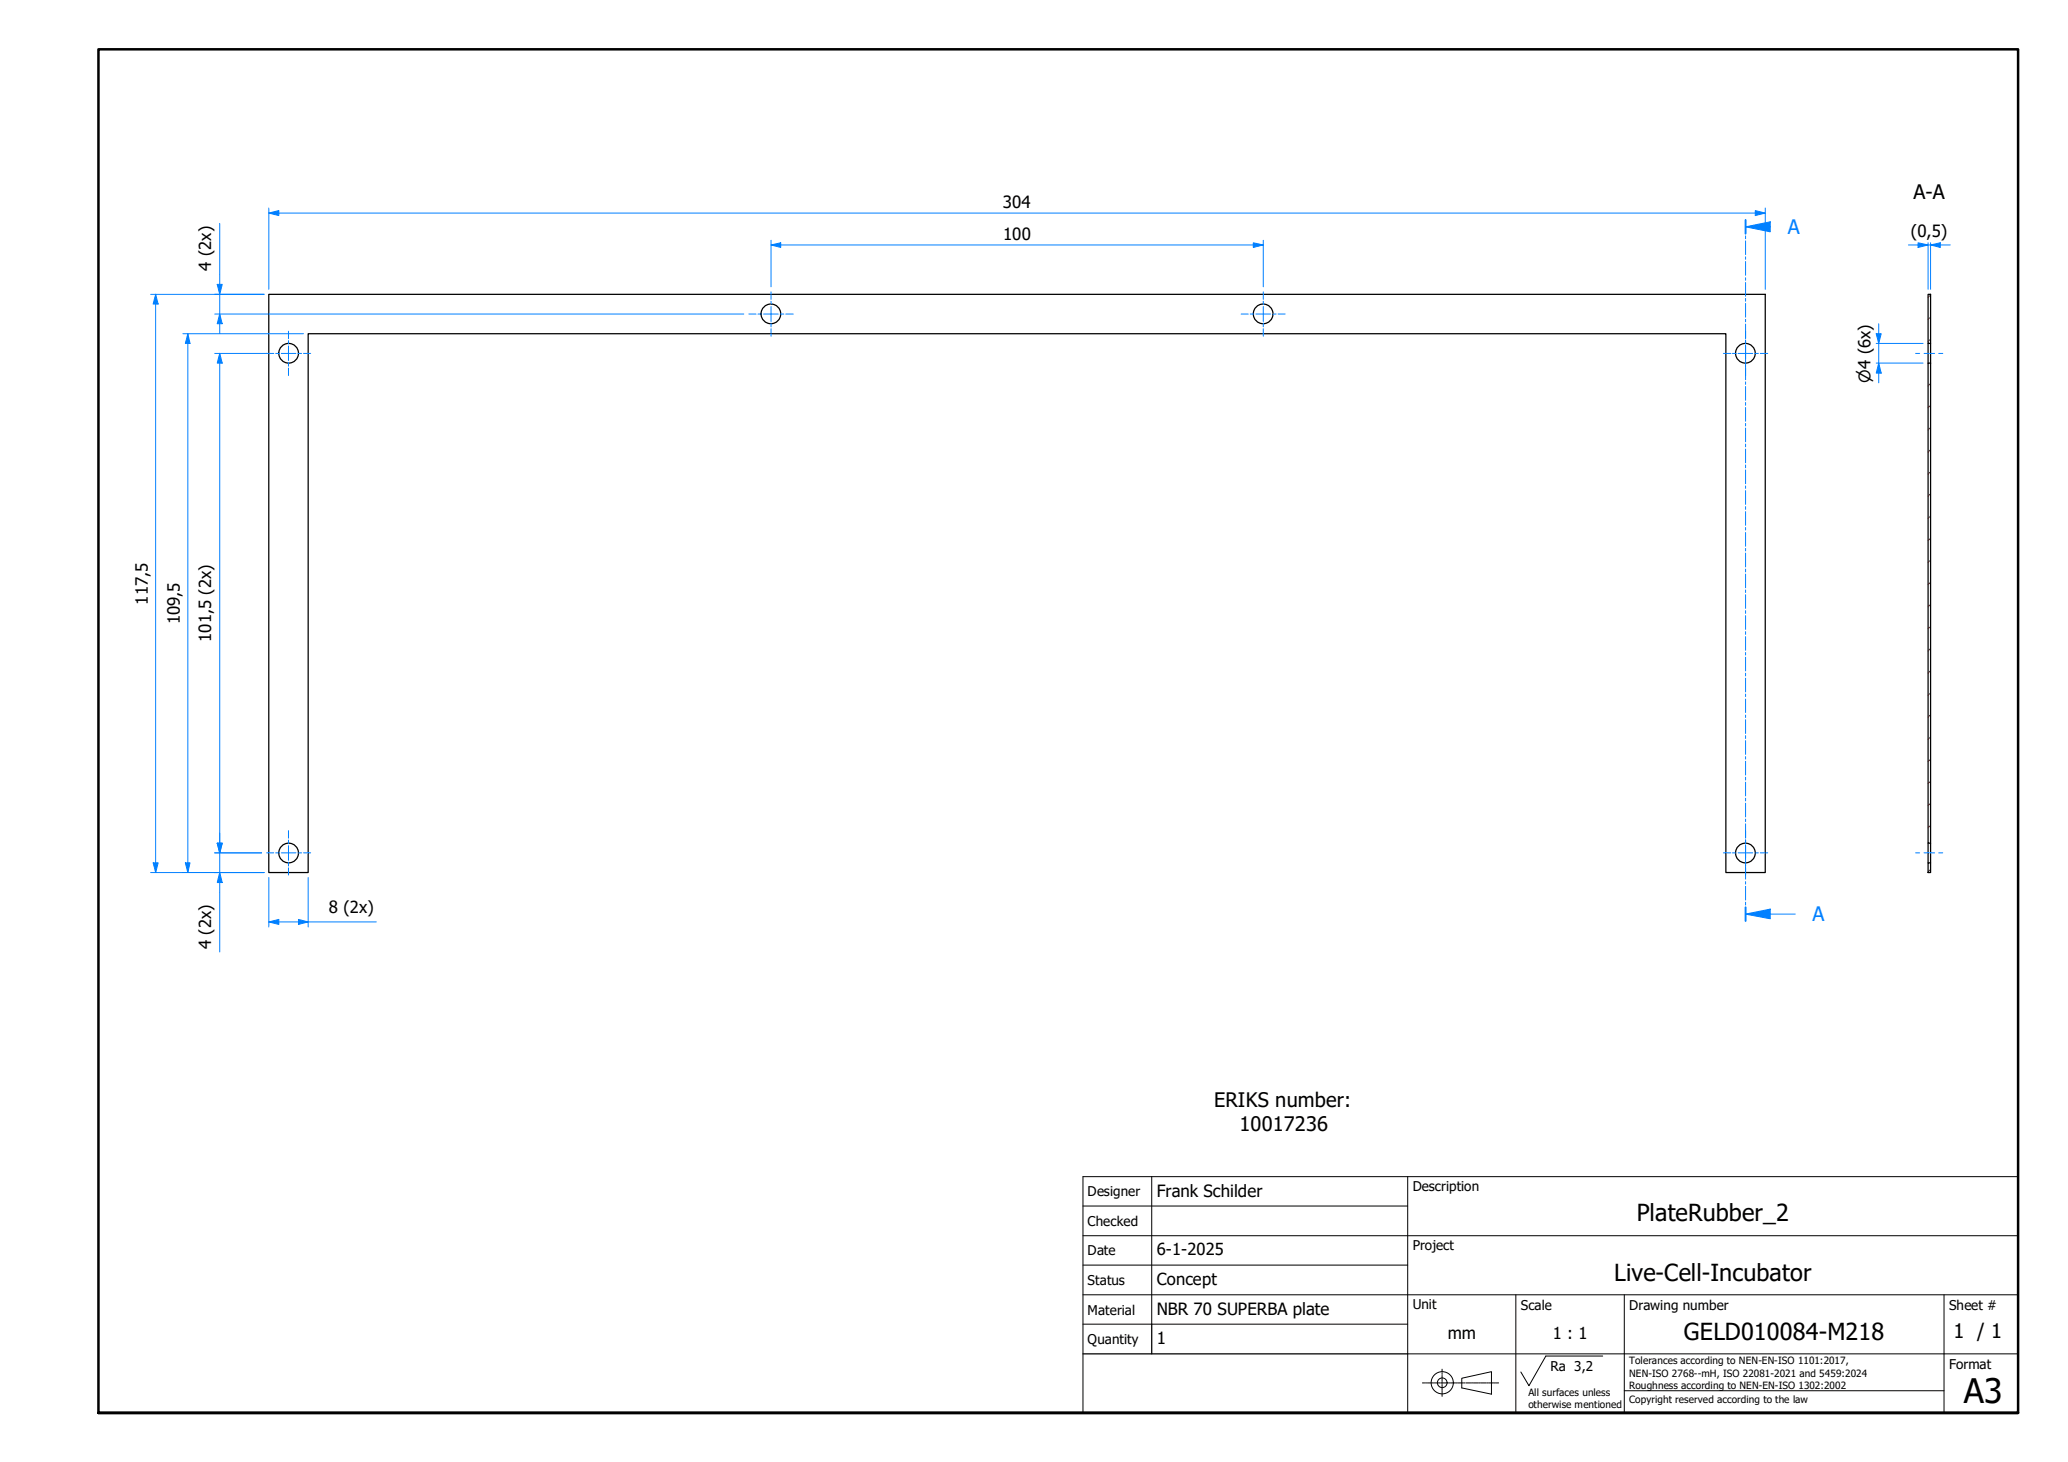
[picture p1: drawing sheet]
<svg xmlns="http://www.w3.org/2000/svg" width="420mm" height="297mm" viewBox="0 0 420 297" stroke-linecap="round" stroke-linejoin="round" font-family="sans-serif">
<!-- layer: Hatch -->
<g fill="none" stroke="#f00" stroke-width=".2">
<path d="M392.2 59.9l-.5 .5M391.8 73.8l-.1 .1M392.2 68.9l-.5 .5M392.2 64.4l-.5 .5M392.2 77.9l-.5 .5M392.2 95.9l-.5 .4M392.2 91.4l-.5 .5M392.2 86.9l-.5 .5M392.2 82.3l-.5 .6M392.2 118.3l-.5 .5M392.2 113.8l-.5 .5M392.2 109.3l-.5 .5"/>
<path d="M392.2 104.8l-.5 .5M392.2 100.3l-.5 .5M392.2 136.3l-.5 .5M392.2 131.7l-.5 .6M392.2 127.3l-.5 .4M392.2 122.8l-.5 .5M392.2 158.7l-.5 .5M392.2 154.2l-.5 .5M392.2 149.7l-.5 .5M392.2 145.2l-.5 .5M392.2 140.8l-.5 .5M392.2 176.6l-.5 .6"/>
<path d="M392.2 167.7l-.5 .5M392.2 163.2l-.5 .5"/>
</g>
<!-- layer: Visible Edges(TU) -->
<g fill="none" stroke="#000" stroke-width=".25">
<path d="M54.6 59.8h304v117.5h-8v-109.5h-288v109.5h-8zM391.7 59.8h.5v10h-.5zM391.7 73.8h.5v97.5h-.5zM391.7 69.8v4M392.2 69.8v4M391.7 175.3h.5v2h-.5zM391.7 171.3v4M392.2 171.3v4"/>
<circle cx="58.6" cy="71.8" r="2"/>
<circle cx="156.6" cy="63.8" r="2"/>
<circle cx="256.6" cy="63.8" r="2"/>
<circle cx="354.6" cy="71.8" r="2"/>
<circle cx="58.6" cy="173.3" r="2"/>
<circle cx="354.6" cy="173.3" r="2"/>
</g>
<!-- layer: Section View Lines(TU) -->
<g fill="none" stroke="#0080ff" stroke-width=".2">
<path d="M354.6 44.7v2.8M354.6 47.9v.6M354.6 48.9v2.8M354.6 52.2v.5M354.6 53.1v2.8M354.6 56.4v.5M354.6 57.4v2.8M354.6 46.1h5.1M354.6 60.6v.6M354.6 61.6v2.8M354.6 64.9v.5M354.6 65.8v2.8"/>
<path d="M354.6 69.1v.5M354.6 70.1v2.8M354.6 73.3v.6M354.6 74.3v2.8M354.6 77.6v.5M354.6 78.5v2.8M354.6 81.8v.5M354.6 82.8v2.8M354.6 86v.5M354.6 87v2.8M354.6 90.2v.6M354.6 91.2v2.8"/>
<path d="M354.6 94.5v.5M354.6 95.5v2.8M354.6 98.7v.5M354.6 99.7v2.8M354.6 102.9v.6M354.6 103.9v2.8M354.6 107.2v.5M354.6 108.2v2.8M354.6 111.4v.5M354.6 112.4v2.8M354.6 115.6v.6M354.6 116.6v2.8"/>
<path d="M354.6 119.9v.5M354.6 120.8v2.8M354.6 124.1v.5M354.6 125.1v2.8M354.6 128.3v.6M354.6 129.3v2.8M354.6 132.6v.5M354.6 133.5v2.8M354.6 136.8v.5M354.6 137.8v2.8M354.6 141v.5M354.6 142v2.8"/>
<path d="M354.6 145.3v.5M354.6 146.2v2.8M354.6 149.5v.5M354.6 150.5v2.8M354.6 153.7v.5M354.6 154.7v2.8M354.6 157.9v.6M354.6 158.9v2.8M354.6 162.2v.5M354.6 163.2v2.8M354.6 166.4v.5M354.6 167.4v2.8"/>
<path d="M354.6 170.6v.6M354.6 171.6v2.8M354.6 174.9v.5M354.6 175.8v2.8M354.6 179.1v.5M354.6 180.1v2.8M354.6 183.3v.6M354.6 184.3v2.8"/>
</g>
<path d="M354.6 44.7v2.8M354.6 184.3v2.8" fill="none" stroke="#0080ff" stroke-width=".38"/>
<path d="M354.6 46.1l5.1-1v2z" fill="#0080ff"/>
<path d="M354.6 46.1l5.1-1v2zM359.7 46.1h.1M354.6 185.7h5.1" fill="none" stroke="#0080ff" stroke-width=".2"/>
<path d="M354.6 185.7l5.1-1v2z" fill="#0080ff"/>
<path d="M354.6 185.7l5.1-1v2zM359.7 185.7h5" fill="none" stroke="#0080ff" stroke-width=".2"/>
<!-- layer: Visible (ISO) -->
<path d="M20 287.1v-277.1h390v277.1h-390h390" fill="none" stroke="#000" stroke-width=".51"/>
<!-- layer: Sketch Geometry(TU) -->
<g fill="none" stroke="#000" stroke-width=".2">
<path d="M220 239.1h190v48h-190zM234 239.1v29.9M286 239.1v48M220 245h66M220 251.1h190M220 257h66M220 269h66M220 263.1h190M286 275.1h124M308 263.1v24M314.1 275.5h11.5M330 263.1v24"/>
<path d="M395 263.1v24M330 282.6h65"/>
</g>
<path d="M220 275.1h66M234 269v6.1" fill="none" stroke="#000" stroke-width=".25"/>
<!-- layer: Leader Lines(TU) -->
<g fill="none" stroke="#000" stroke-width=".2">
<path d="M314.1 275.5l-3.5 6-1.6-2.7M297 280l6-1.3v4.6l-6-1.3z"/>
<circle cx="293" cy="280.9" r="2.25"/>
<circle cx="293" cy="280.9" r=".98"/>
</g>
<!-- layer: Centerline(TU) -->
<g fill="none" stroke="#000" stroke-width=".2">
<path d="M293 278.2v.6M293 279v.3M293 279.4v1.3M289 281h.5M289.6 281h.3M290 281h1.1M291.2 281h.3M291.6 281h1M292.7 281h.3M293 280.8v.3M293 281.3v1.2M293 282.6v.3"/>
<path d="M293 283.1v.6M293.1 281h1.1M294.3 281h.3M294.7 281h1M295.8 281h.3M296.2 281h1M297.4 281h.2M297.8 281h1M299 281h.2M299.3 281h1.1M300.5 281h.2M300.9 281h1"/>
<path d="M302.1 281h.2M302.5 281h1M303.6 281h.2M304 281h.5"/>
</g>
<path d="M389.2 71.8h.8M390.9 71.8h1M392 71.8h1.1M393.9 71.8h.8M389.2 173.3h.8M390.9 173.3h1M392 173.3h1.1M393.9 173.3h.8" fill="none" stroke="#0080ff" stroke-width=".2"/>
<!-- layer: Dimensions(TU) -->
<path d="M381.7 67.8v2" fill="none" stroke="#0080ff" stroke-width=".2"/>
<path d="M381.2 67.8h1l-.5 2z" fill="#0080ff"/>
<path d="M381.2 67.8h1l-.5 2zM381.7 73.8v2" fill="none" stroke="#0080ff" stroke-width=".2"/>
<path d="M381.7 73.8l.5 2h-1z" fill="#0080ff"/>
<path d="M31.6 59.8v2M381.2 69.8h9.5M381.2 73.8h9.5M381.7 73.8l.5 2h-1zM381.7 65.8v2M381.7 69.8v4M381.7 75.8v2" fill="none" stroke="#0080ff" stroke-width=".2"/>
<path d="M31.6 59.8l.5 2h-1z" fill="#0080ff"/>
<path d="M31.6 59.8l.5 2h-1zM31.6 175.3v2" fill="none" stroke="#0080ff" stroke-width=".2"/>
<path d="M31.1 175.3h1l-.5 2z" fill="#0080ff"/>
<path d="M30.6 59.8h23.1M54.6 43.3h2M31.6 61.8v113.5M30.6 177.3h23.1M31.1 175.3h1l-.5 2z" fill="none" stroke="#0080ff" stroke-width=".2"/>
<path d="M54.6 43.3l2-.5v1z" fill="#0080ff"/>
<path d="M54.6 43.3l2-.5v1zM356.6 43.3h2" fill="none" stroke="#0080ff" stroke-width=".2"/>
<path d="M356.6 42.8l2 .5-2 .5z" fill="#0080ff"/>
<path d="M54.6 42.3v16.5M56.6 43.3h300M356.6 42.8l2 .5-2 .5zM358.6 42.3v16.5M38.2 67.8v2" fill="none" stroke="#0080ff" stroke-width=".2"/>
<!-- layer: Center Mark(TU) -->
<g fill="none" stroke="#0080ff" stroke-width=".2">
<path d="M156.7 59.3v1.5M256.7 59.3v1.5M54.2 71.8h1.4M56 71.8h.8M57.1 71.8h3M58.6 67.3v1.5M58.6 69.2v.7M58.6 70.3v3M58.6 73.6v.8M58.6 74.8v1.5M60.5 71.8h.8M61.7 71.8h1.4"/>
<path d="M152.1 63.8h1.5M154 63.8h.7M155.1 63.8h3M156.7 61.2v.7M156.7 62.3v3M156.7 65.6v.8M156.7 66.8v1.5M158.5 63.8h.8M159.6 63.8h1.6M252.2 63.8h1.4M254 63.8h.8M255.1 63.8h3"/>
<path d="M256.7 61.2v.7M256.7 62.3v3M256.7 65.6v.8M256.7 66.8v1.5M258.5 63.8h.8M259.7 63.8h1.4M350.1 71.8h1.6M352 71.8h.7M353.1 71.8h3M354.6 67.3v1.5M354.6 69.2v.7M354.6 70.3v3"/>
<path d="M354.6 73.6v.8M354.6 74.8v1.5M356.5 71.8h.8M357.6 71.8h1.6M54.2 173.3h1.4M56 173.3h.8M57.1 173.3h3M58.6 168.8v1.5M58.6 170.7v.7M58.6 171.8v3M58.6 175.2v.7M58.6 176.3v1.5"/>
<path d="M60.5 173.3h.8M61.7 173.3h1.4M350.1 173.3h1.6M352 173.3h.7M353.1 173.3h3M354.6 168.8v1.5M354.6 170.7v.7M354.6 171.8v3M354.6 175.2v.7M354.6 176.3v1.5M356.5 173.3h.8M357.6 173.3h1.6"/>
</g>
<!-- layer: Dimensions(TU) -->
<path d="M38.2 67.8l.4 2h-.9z" fill="#0080ff"/>
<path d="M38.2 67.8l.4 2h-.9zM38.2 175.3v2" fill="none" stroke="#0080ff" stroke-width=".2"/>
<path d="M37.7 175.3h.9l-.4 2z" fill="#0080ff"/>
<path d="M37.1 67.8h21.4M38.2 69.8v105.5M44.6 71.8v2M58.7 67.8h3M37.1 177.3h16.6M37.7 175.3h.9l-.4 2z" fill="none" stroke="#0080ff" stroke-width=".2"/>
<path d="M44.6 71.8l.5 2h-1z" fill="#0080ff"/>
<path d="M44.6 71.8l.5 2h-1zM44.6 171.3v2" fill="none" stroke="#0080ff" stroke-width=".2"/>
<path d="M44.1 171.3h1l-.5 2z" fill="#0080ff"/>
<path d="M43.6 71.8h10.6M44.6 73.8v99.5M43.6 173.3h9.5M44.1 171.3h1l-.5 2z" fill="none" stroke="#0080ff" stroke-width=".2"/>
<path d="M44.1 171.3h1l-.5 2z" fill="#0080ff"/>
<path d="M44.1 171.3h1l-.5 2zM44.6 177.3v2" fill="none" stroke="#0080ff" stroke-width=".2"/>
<path d="M44.6 177.3l.5 2h-1z" fill="#0080ff"/>
<path d="M43.6 177.3h10.1M43.6 173.3h9.5M44.6 177.3l.5 2h-1zM44.6 169.3v2M44.6 173.3v4M44.6 179.3v14.1M54.6 187.3h2" fill="none" stroke="#0080ff" stroke-width=".2"/>
<path d="M54.6 187.3l2-.5v1z" fill="#0080ff"/>
<path d="M54.6 187.3l2-.5v1zM60.6 187.3h2" fill="none" stroke="#0080ff" stroke-width=".2"/>
<path d="M60.6 186.8l2 .5-2 .5z" fill="#0080ff"/>
<path d="M44.6 63.8v2M54.6 178.3v10M62.6 178.3v10M56.6 187.3h4M60.6 186.8l2 .5-2 .5zM62.6 187.3h13.9" fill="none" stroke="#0080ff" stroke-width=".2"/>
<path d="M44.6 63.8l.5 2h-1z" fill="#0080ff"/>
<path d="M44.6 57.8v2M44.6 63.8l.5 2h-1z" fill="none" stroke="#0080ff" stroke-width=".2"/>
<path d="M44.1 57.8h1l-.5 2z" fill="#0080ff"/>
<path d="M43.6 59.8h10.1M44.1 57.8h1l-.5 2zM44.6 45.4v12.4M44.6 59.8v4M392.2 49.8h2M43.6 63.8h107.5M44.6 65.8v2" fill="none" stroke="#0080ff" stroke-width=".2"/>
<path d="M392.2 49.8l2-.5v1z" fill="#0080ff"/>
<path d="M389.7 49.8h2M392.2 49.8l2-.5v1z" fill="none" stroke="#0080ff" stroke-width=".2"/>
<path d="M389.7 49.3l2 .5-2 .5z" fill="#0080ff"/>
<path d="M156.7 49.8h1.9M387.7 49.8h2M389.7 49.3l2 .5-2 .5zM391.7 49.8h.5M391.7 49.3v9.5M392.2 49.3v9.5M394.2 49.8h2" fill="none" stroke="#0080ff" stroke-width=".2"/>
<path d="M156.7 49.8l1.9-.5v1z" fill="#0080ff"/>
<path d="M156.7 49.8l1.9-.5v1zM254.6 49.8h2.1" fill="none" stroke="#0080ff" stroke-width=".2"/>
<path d="M254.6 49.3l2.1 .5-2.1 .5z" fill="#0080ff"/>
<path d="M156.7 48.8v9.5M158.6 49.8h96M254.6 49.3l2.1 .5-2.1 .5zM256.7 48.8v9.5" fill="none" stroke="#0080ff" stroke-width=".2"/>
<text font-size="6.9" x="399" y="285">A3</text>
<g font-size="4.8">
<text x="332.5" y="248">PlateRubber_2</text>
<text x="328" y="260.3">Live-Cell-Incubator</text>
<text x="342.1" y="272.3">GELD010084-M218</text>
</g>
<g font-size="4.1">
<text x="388.7" y="40.4">A-A</text>
<text x="246.7" y="224.9">ERIKS number:</text>
<text x="251.8" y="229.9">10017236</text>
<text x="396.9" y="271.8">1 / 1</text>
</g>
<g font-size="4.1" fill="#0080ff">
<text x="363.2" y="47.6">A</text>
<text x="368.2" y="187.2">A</text>
</g>
<g font-size="3.4">
<text x="203.8" y="42.2">304</text>
<text x="203.8" y="48.8">100</text>
<text x="388.2" y="48.1">(0,5)</text>
<text x="42.9" y="55" transform="rotate(-90 42.9 55)">4 (2x)</text>
<text x="30" y="122.9" transform="rotate(-90 30 122.9)">117,5</text>
<text x="36.5" y="126.9" transform="rotate(-90 36.5 126.9)">109,5</text>
<text x="42.9" y="130.4" transform="rotate(-90 42.9 130.4)">101,5 (2x)</text>
<text x="66.8" y="185.6">8 (2x)</text>
<text x="42.9" y="192.9" transform="rotate(-90 42.9 192.9)">4 (2x)</text>
<text x="235" y="243.1">Frank Schilder</text>
<text x="235" y="255.1">6-1-2025</text>
<text x="235" y="261.1">Concept</text>
<text x="235" y="267.1">NBR 70 SUPERBA plate</text>
<text x="235" y="273">1</text>
<text x="294.1" y="272">mm</text>
<text x="315.5" y="272">1 : 1</text>
</g>
<text font-size="3.2" x="380" y="77.8" transform="rotate(-90 380 77.8)">⌀4 (6x)</text>
<g font-size="2.7">
<text x="221" y="243.1">Designer</text>
<text x="287" y="242">Description</text>
<text x="221" y="249.1">Checked</text>
<text x="221" y="255.1">Date</text>
<text x="287" y="254">Project</text>
<text x="221" y="261.1">Status</text>
<text x="221" y="267.1">Material</text>
<text x="287" y="266.1">Unit</text>
<text x="309" y="266.1">Scale</text>
<text x="331" y="266.1">Drawing number</text>
<text x="396" y="266.1">Sheet #</text>
<text x="221" y="273.1">Quantity</text>
<text x="315" y="278.6">Ra 3,2</text>
<text x="396" y="278.1">Format</text>
</g>
<g font-size="2">
<text x="331" y="277.2">Tolerances according to NEN-EN-ISO 1101:2017,</text>
<text x="331" y="279.7">NEN-ISO 2768--mH, ISO 22081-2021 and 5459:2024</text>
<text x="310.5" y="283.6">All surfaces unless</text>
<text x="310.5" y="286.1">otherwise mentioned</text>
<text x="331" y="285.1">Copyright reserved according to the law</text>
<text x="331" y="282.1">Roughness according to NEN-EN-ISO 1302:2002</text>
</g>
</svg>
